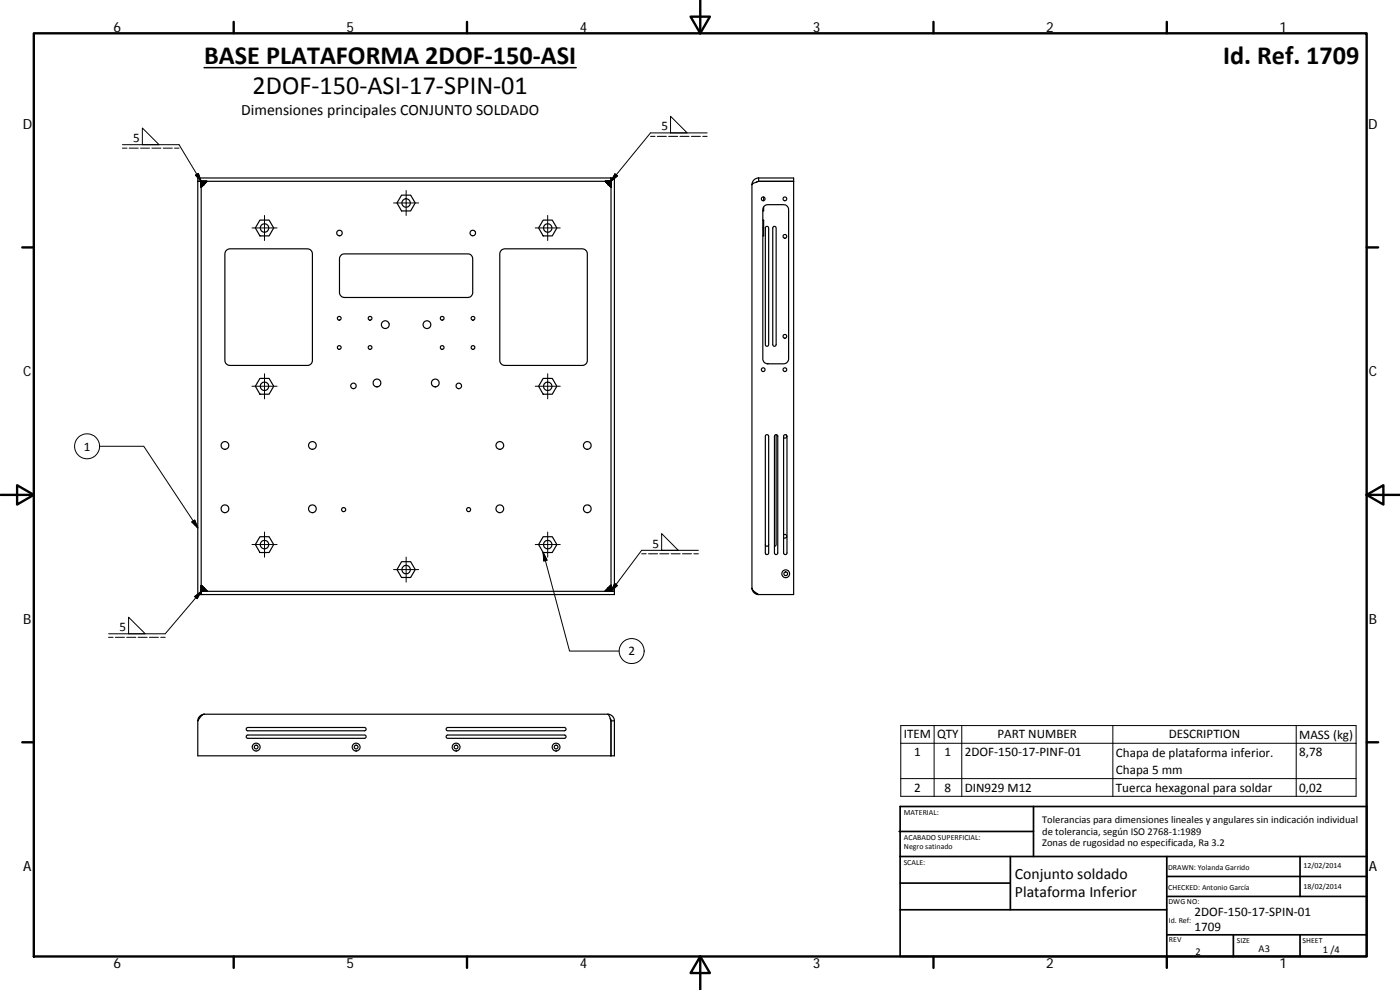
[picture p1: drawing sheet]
<svg xmlns="http://www.w3.org/2000/svg" width="420mm" height="297mm" viewBox="0 0 420 297" stroke-linecap="round" stroke-linejoin="round" font-family="sans-serif">
<g fill="none" stroke="#000" stroke-width=".36">
<path d="M59.4 54.4h.3M59.4 54.4h1l1 1-.8-.6M59.4 53.4h125v125h-125zM59.4 54.4h124M60.4 54.4v124v-.3M120.5 58.5h2.7l1.4 2.4-1.4 2.4h-2.7l-1.4-2.4zM183.4 53.4v1l-1 1 .6-.8M183.4 53.4v124M183.4 53.4v.3M225.7 55.4v121M227.7 53.4a2.02 2.02 0 0 0-2 2l.4-.4 .9-.4M227.7 53.4h10.5v125h-10.5"/>
<path d="M227.7 53.4v1M227.7 54.4l-.7 .2M229.2 59.1v1.1M238.2 54.4h-10.5M68 75.1l1-.4h23.3a1.52 1.52 0 0 1 1.5 1.5v31.9a1.48 1.48 0 0 1-1.5 1.5h-23.3a1.52 1.52 0 0 1-1.5-1.5v-31.9zM78 66h2.8l1.3 2.4-1.3 2.4h-2.8l-1.4-2.4zM102.3 76.6l1.1-.4h37a1.45 1.45 0 0 1 1.5 1.5v10.1a1.48 1.48 0 0 1-1.5 1.5h-37a1.52 1.52 0 0 1-1.5-1.5v-10.1zM150.7 74.9l.8-.2h23.3a1.56 1.56 0 0 1 1.5 1.5v31.9a1.52 1.52 0 0 1-1.5 1.5h-23.3a1.52 1.52 0 0 1-1.5-1.5v-31.9l.3-.9zM163 66h2.7l1.4 2.4-1.4 2.4h-2.7l-1.4-2.4zM228.9 66h.3v4.8h-.3M228.9 68.4h.3M229.2 62.1v1.2h-.3"/>
<path d="M229.4 61.8l1-.4h4.8a1.52 1.52 0 0 1 1.5 1.5v44.8a1.52 1.52 0 0 1-1.5 1.5h-4.8a1.48 1.48 0 0 1-1.5-1.5v-44.8zM229.9 68h.5l.3 .4v35a.5 .5 0 0 1-.5 .5 .5 .5 0 0 1-.5-.5v-35zM232.2 68h.5l.2 .4v35a.51 .51 0 0 1-.5 .5 .51 .51 0 0 1-.5-.5v-35zM78 113.5h2.8l1.3 2.4-1.3 2.4h-2.8l-1.4-2.4zM163 113.5h2.7l1.4 2.4-1.4 2.4h-2.7l-1.4-2.4zM229.8 130.6l.6-.1 .3 .4v35a.5 .5 0 0 1-.5 .5 .5 .5 0 0 1-.5-.5zM232.5 130.6l.7-.1 .2 .4v35a.5 .5 0 0 1-.5 .5 .5 .5 0 0 1-.5-.5zM232.9 130.4v33l-.1 .3-.4 .2M235.3 130.6l.6-.1 .3 .4v35a.51 .51 0 0 1-.5 .5 .51 .51 0 0 1-.5-.5zM235.9 130.5a.56 .56 0 0 1 .1 .8 .56 .56 0 0 1-.8 0M60.8 177.2l.6-.8-1 1h124h-.3M78 161h2.8l1.3 2.4-1.3 2.4h-2.8l-1.4-2.4z"/>
<path d="M120.5 168.5h2.7l1.4 2.4-1.4 2.4h-2.7l-1.4-2.4zM163 161h2.7l1.4 2.4-1.4 2.4h-2.7l-1.4-2.4zM183.2 177l-.8-.6 .7 .5 .3 .5h1M225.7 176.4a3.3 3.3 0 0 0 2 2 2.02 2.02 0 0 1-2-2zM229.7 163.4a.5 .5 0 0 0 .5 .5 .5 .5 0 0 0 .5-.5M235.2 160.5a.56 .56 0 0 1 .7 0 .56 .56 0 0 1 0 .8 .56 .56 0 0 1-.7 0M59.4 216.3v10.5h125v-10.5M60 214.9l.5-.4 .9-.2a3.6 3.6 0 0 0-2 2l.2-1zM61.4 214.3h121M74.1 218.4l35.3-.1a.5 .5 0 0 1 .5 .5 .5 .5 0 0 1-.5 .5h-35l-.5-.3zM134.1 218.4l35.3-.1a.5 .5 0 0 1 .5 .5 .5 .5 0 0 1-.5 .5h-35l-.5-.4zM182.4 214.3a2.06 2.06 0 0 1 2 2"/>
<path d="M182.4 214.3l.7 1.3M183.1 215.6l.3 .7M183.4 216.3v10.5M183.4 216.3h1M74.1 220.6l35.3-.1a.5 .5 0 0 1 .5 .5 .5 .5 0 0 1-.5 .5h-35l-.5-.2zM134.1 220.6l35.3-.1a.5 .5 0 0 1 .5 .5 .5 .5 0 0 1-.5 .5h-35l-.5-.4z"/>
<circle cx="229.1" cy="59.7" r=".56"/>
<circle cx="235.6" cy="59.7" r=".56"/>
<circle cx="79.4" cy="68.4" r="1.25"/>
<circle cx="101.9" cy="69.9" r=".84"/>
<circle cx="121.9" cy="60.9" r="1.27"/>
<circle cx="141.9" cy="69.9" r=".83"/>
<circle cx="164.4" cy="68.4" r="1.26"/>
<circle cx="235.6" cy="70.9" r=".56"/>
<circle cx="101.8" cy="95.5" r=".56"/>
<circle cx="111.1" cy="95.5" r=".56"/>
<circle cx="115.6" cy="97.4" r="1.17"/>
<circle cx="128.1" cy="97.4" r="1.16"/>
<circle cx="132.7" cy="95.5" r=".56"/>
<circle cx="142" cy="95.5" r=".56"/>
<circle cx="79.4" cy="115.9" r="1.25"/>
<circle cx="101.8" cy="104.3" r=".56"/>
<circle cx="106.1" cy="115.8" r=".83"/>
<circle cx="111.1" cy="104.3" r=".56"/>
<circle cx="113.1" cy="114.9" r="1.17"/>
<circle cx="130.6" cy="114.9" r="1.17"/>
<circle cx="132.7" cy="104.3" r=".56"/>
<circle cx="137.7" cy="115.8" r=".83"/>
<circle cx="142" cy="104.3" r=".56"/>
<circle cx="164.4" cy="115.9" r="1.26"/>
<circle cx="229.1" cy="110.9" r=".56"/>
<circle cx="235.6" cy="110.9" r=".56"/>
<circle cx="235.6" cy="100.9" r=".56"/>
<circle cx="67.5" cy="133.6" r="1.16"/>
<circle cx="93.8" cy="133.7" r="1.16"/>
<circle cx="150" cy="133.7" r="1.16"/>
<circle cx="176.2" cy="133.7" r="1.16"/>
<circle cx="67.5" cy="152.7" r="1.17"/>
<circle cx="93.8" cy="152.7" r="1.16"/>
<circle cx="103.1" cy="152.9" r=".61"/>
<circle cx="140.6" cy="152.9" r=".61"/>
<circle cx="150" cy="152.7" r="1.16"/>
<circle cx="176.2" cy="152.7" r="1.16"/>
<circle cx="79.4" cy="163.4" r="1.26"/>
<circle cx="121.9" cy="170.9" r="1.27"/>
<circle cx="164.4" cy="163.4" r="1.26"/>
<circle cx="235.8" cy="172.1" r="1.17"/>
<circle cx="235.8" cy="172.2" r=".56"/>
<circle cx="76.9" cy="224.1" r=".56"/>
<circle cx="76.9" cy="224.2" r="1.18"/>
<circle cx="106.9" cy="224.1" r=".56"/>
<circle cx="106.9" cy="224.2" r="1.18"/>
<circle cx="136.9" cy="224.1" r=".56"/>
<circle cx="136.9" cy="224.2" r="1.18"/>
<circle cx="166.9" cy="224.2" r="1.18"/>
<circle cx="166.9" cy="224.1" r=".56"/>
</g>
<g fill="none" stroke="#000" stroke-width=".3">
<path d="M42.7 38.4l5 5h-5zM201.2 34.9l5 5h-5zM212.2 39.9h-17l-11.8 14.5M36.7 43.4h17l6.7 11M36.7 44.4h1.4M38.8 44.4h2.7M42.2 44.4h2.7M45.6 44.4h2.7M49 44.4h2.7M52.4 44.4h1.3M58.7 52.6l.8-.6 .9 2.4zM60.4 54.4h1.7l-1.7 1.8z"/>
<path d="M121.9 57.1v7.6M181.6 54.4h1.8v1.8zM184.5 52.2l.8 .6-1.9 1.6zM195.2 40.9h1.4M197.3 40.9h2.7M200.7 40.9h2.7M204.1 40.9h2.7M207.5 40.9h2.7M210.9 40.9h1.3M75.6 68.4h7.6M79.4 64.6v7.6M118.1 60.9h7.5"/>
<path d="M160.6 68.4h7.5M164.4 64.6v7.6M75.6 115.9h7.6M79.4 112.1v7.6M160.6 115.9h7.5M164.4 112.1v7.6M29.9 133.9a3.8 3.8 0 0 1-5.6 3.3 3.8 3.8 0 0 1-.3-6.5 3.8 3.8 0 0 1 5.9 2.8v.4h13.2l16.3 24.5M57.6 156.6l.8-.6 1 2.4zM79.4 159.6v7.6M164.4 159.6v7.6M58.4 179l2-1.6-1.2 2.2zM60.4 177.4l-10.8 12.8h-17"/>
<path d="M60.4 175.6l1.8 1.8h-1.8zM75.6 163.4h7.6M118.1 170.9h7.5M121.9 167.2v7.5M160.6 163.4h7.5M163 165.8l7.9 29.5h14.9M163 165.8l1.2 2.3-1 .2zM183.4 175.6v1.8h-1.8zM184.5 175.1l.8 .6-1.9 1.7zM192.6 166.2h1.3M194.6 166.2h2.7M198 166.2h2.7"/>
<path d="M198.6 160.1l5 5h-5zM201.4 166.2h2.7M204.8 166.2h2.7M208.2 166.2h1.4M209.6 165.1h-17l-9.2 12.3M32.6 191.2h1.3M34.6 191.2h2.7M38 191.2h2.8M38.6 185.2l5 5h-5zM41.4 191.2h2.8M44.8 191.2h2.8M48.2 191.2h1.4"/>
<path d="M270.3 217.7h136.7v21.2h-136.7zM280.3 217.7v21.2M288.6 217.7v21.2M334 217.7v21.2M389 217.7v21.2M270.3 223h136.7M270.3 233.6h136.7"/>
<circle cx="189.6" cy="195.3" r="3.8"/>
</g>
<path d="M58.7 52.6l.8-.6 .9 2.4zM60.4 54.4h1.7l-1.7 1.8zM181.6 54.4h1.8v1.8zM184.5 52.2l.8 .6-1.9 1.6zM57.6 156.6l.8-.6 1 2.4zM58.4 179l2-1.6-1.2 2.2zM60.4 175.6l1.8 1.8h-1.8zM163 165.8l1.2 2.3-1 .2zM183.4 175.6v1.8h-1.8zM184.5 175.1l.8 .6-1.9 1.7z" fill="#000" stroke="#000" stroke-width=".3"/>
<g fill="none" stroke="#000" stroke-width=".71">
<path d="M10.1 10h400.1v277h-400.1zM70.1 6.6v3.4M140.2 6.6v3.4M207.3 5h5.8l-2.9 5zM210.2 0v10M280.2 6.6v3.4M350.2 6.6v3.4M6.7 74.2h3.4M410.2 74.2h3.4M.2 148.5h9.9M5.1 145.6l5 2.9-5 2.9zM410.2 148.5l5-2.9v5.8z"/>
<path d="M410.2 148.5h9.9M6.7 222.7h3.4M410.2 222.7h3.4M70.1 287v3.4M140.2 287v3.4M210.2 287l2.9 5h-5.8zM210.2 287v10M280.2 287v3.4M350.2 287v3.4"/>
</g>
<g fill="none" stroke="#000" stroke-width=".51">
<path d="M269.8 249.5h40.4M270.1 257h140.1M270.1 242h140.1v45h-140.1zM303.2 257v16M310.2 242v15M350.2 257v30M390.2 257v12M270.1 273h80.1M270.1 265h33.1M350.2 269h60M350.2 263h60M350.2 280.5h60"/>
<path d="M370.2 280.5v6.5M390.2 280.5v6.5"/>
</g>
<path d="M61.3 20.3h111.6" fill="none" stroke="#000" stroke-width=".46"/>
<g font-size="7.9">
<text x="61.3" y="19.2">BASE PLATAFORMA 2DOF‐150‐ASI</text>
<text x="367.1" y="19.3">Id. Ref. 1709</text>
<text x="75.8" y="28.2">2DOF‐150‐ASI‐17‐SPIN‐01</text>
</g>
<g font-size="4.7">
<text x="72.4" y="34.6">Dimensiones principales CONJUNTO SOLDADO</text>
<text x="304.6" y="263.9">Conjunto soldado</text>
<text x="304.6" y="269.3">Plataforma Inferior</text>
</g>
<g font-size="4.2">
<text x="34" y="9.6">6</text>
<text x="104" y="9.6">5</text>
<text x="174" y="9.6">4</text>
<text x="244" y="9.6">3</text>
<text x="314" y="9.6">2</text>
<text x="384" y="9.6">1</text>
<text x="6.8" y="38.7">D</text>
<text x="410.6" y="38.7">D</text>
<text x="7" y="112.9">C</text>
<text x="410.8" y="112.9">C</text>
<text x="7" y="187.1">B</text>
<text x="410.8" y="187.1">B</text>
<text x="7" y="261.3">A</text>
<text x="410.8" y="261.3">A</text>
<text x="34" y="290.4">6</text>
<text x="104" y="290.4">5</text>
<text x="174" y="290.4">4</text>
<text x="244" y="290.4">3</text>
<text x="314" y="290.4">2</text>
<text x="384" y="290.4">1</text>
</g>
<g font-size="3.9">
<text x="198.5" y="39.1">5</text>
<text x="40" y="42.6">5</text>
<text x="25.2" y="135.2">1</text>
<text x="195.8" y="164.3">5</text>
<text x="35.8" y="189.4">5</text>
<text x="188.6" y="196.6">2</text>
<text x="271.2" y="221.6">ITEM</text>
<text x="281.2" y="221.6">QTY</text>
<text x="299.3" y="221.6">PART NUMBER</text>
<text x="350.7" y="221.6">DESCRIPTION</text>
<text x="389.9" y="221.7">MASS (kg)</text>
<text x="274.3" y="226.9">1</text>
<text x="283.5" y="226.9">1</text>
<text x="289.5" y="226.9">2DOF‐150‐17‐PINF‐01</text>
<text x="334.9" y="227">Chapa de plataforma inferior.</text>
<text x="389.9" y="226.9">8,78</text>
<text x="334.9" y="232.3">Chapa 5 mm</text>
<text x="274.3" y="237.5">2</text>
<text x="283.5" y="237.5">8</text>
<text x="289.5" y="237.5">DIN929 M12</text>
<text x="334.9" y="237.6">Tuerca hexagonal para soldar</text>
<text x="389.9" y="237.5">0,02</text>
<text x="358.5" y="274.9">2DOF‐150‐17‐SPIN‐01</text>
<text x="358.5" y="279.4">1709</text>
</g>
<g font-size="3.1">
<text x="312.8" y="246.8">Tolerancias para dimensiones lineales y angulares sin indicación individual</text>
<text x="312.8" y="250.4">de tolerancia, según ISO 2768‐1:1989</text>
<text x="312.8" y="254">Zonas de rugosidad no especificada, Ra 3.2</text>
<text x="358.7" y="286.4">2</text>
<text x="377.7" y="285.6">A3</text>
<text x="397" y="285.9">1 /4</text>
</g>
<g font-size="2.4">
<text x="271.2" y="244.4">MATERIAL:</text>
<text x="271.3" y="251.9">ACABADO SUPERFICIAL:</text>
<text x="271.3" y="254.6">Negro satinado</text>
<text x="271.2" y="259.7">SCALE:</text>
<text x="350.6" y="260.9">DRAWN: Yolanda Garrido</text>
<text x="391.2" y="260.6">12/02/2014</text>
<text x="350.6" y="267">CHECKED: Antonio García</text>
<text x="391.2" y="266.6">18/02/2014</text>
<text x="350.7" y="271.4">DWG NO:</text>
<text x="350.8" y="276.8">Id. Ref:</text>
<text x="350.8" y="282.8">REV</text>
<text x="371.2" y="282.9">SIZE</text>
<text x="390.9" y="282.9">SHEET</text>
</g>
</svg>
